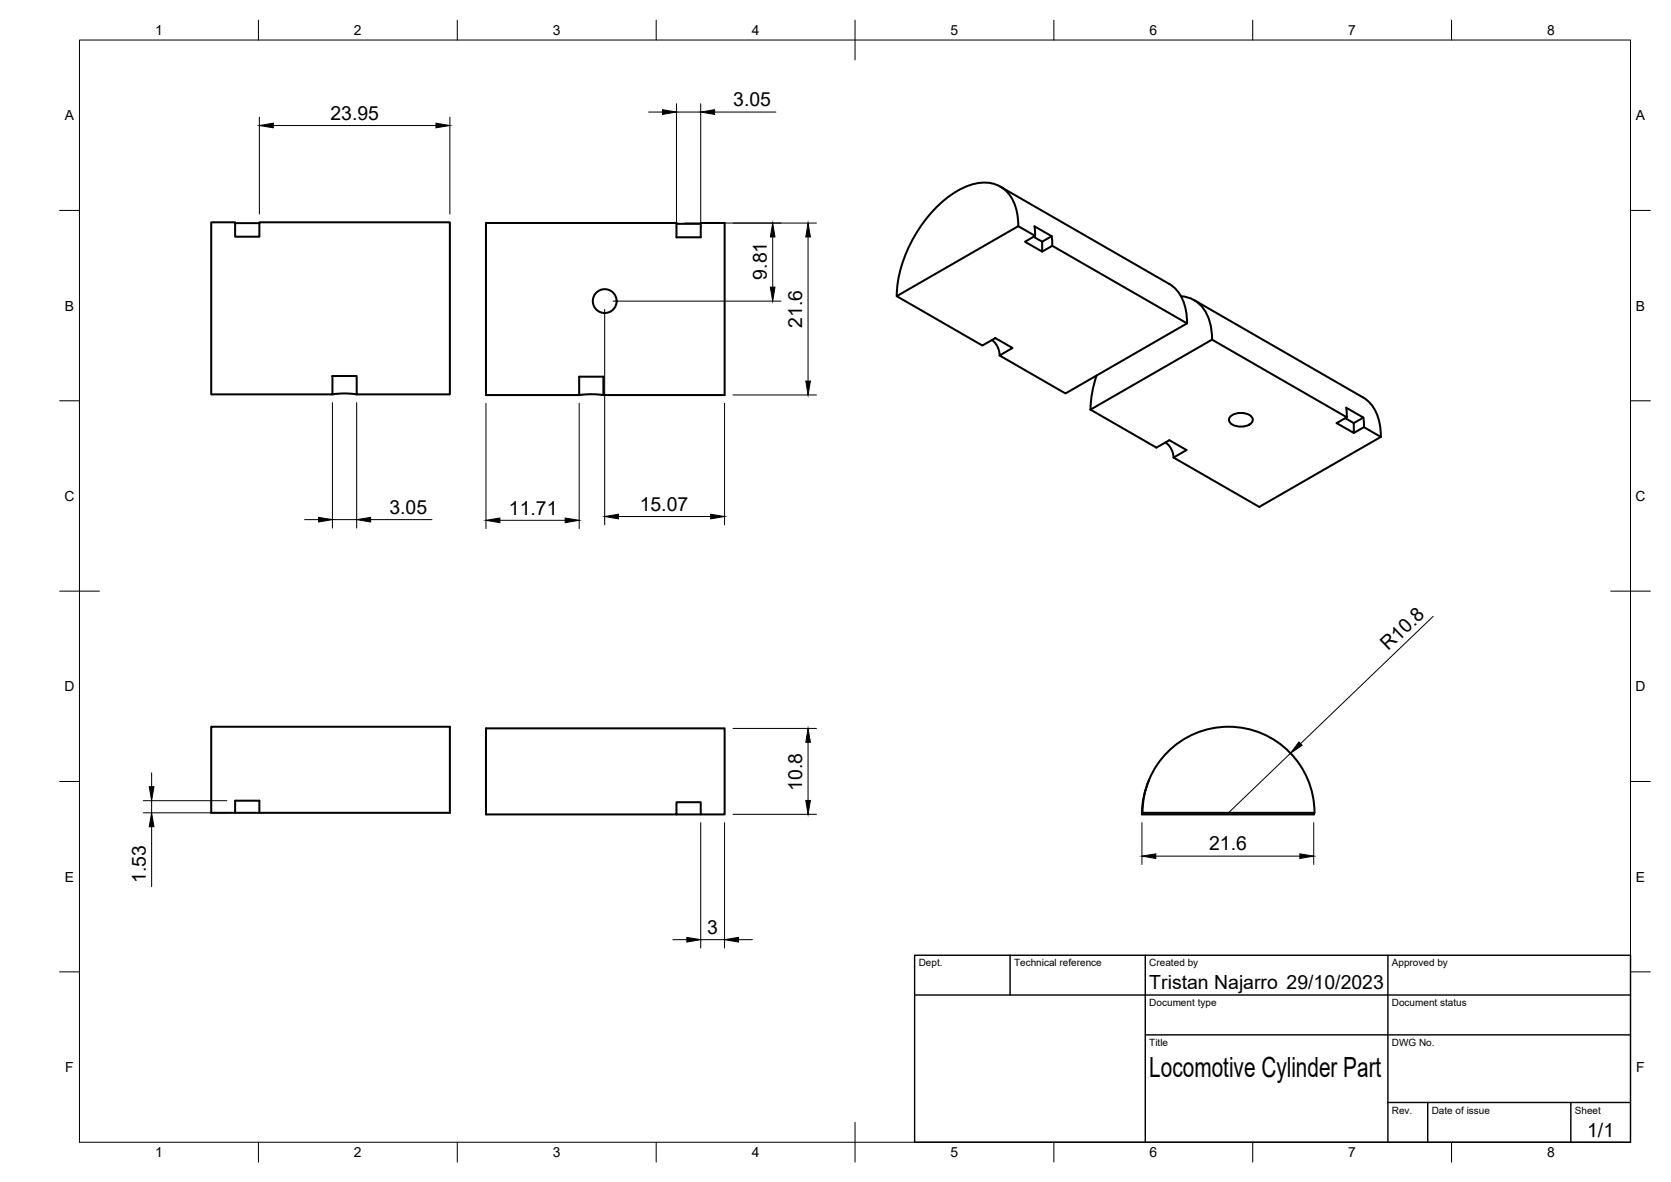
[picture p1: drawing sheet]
<svg xmlns="http://www.w3.org/2000/svg" width="420mm" height="297mm" viewBox="0 0 420 297" stroke-linecap="round" stroke-linejoin="round" font-family="sans-serif">
<!-- layer: Visible -->
<g fill="none" stroke="#000" stroke-width=".51">
<path d="M53.1 55.9h6v3.6h6.1v-3.6h47.9v43.2h-23.4v-4.6h-6.1v4.6h-30.5zM59.1 56.1h6.1M170.1 56.2h6.1M251.5 46.9l42.5 24.4M256 56.8a11.8 11.8 0 0 0-3.5-9.2 9.4 9.4 0 0 0-10.2-.5 31.8 31.8 0 0 0-14.7 17.2 28.1 28.1 0 0 0-2.1 10.1M259.9 59.5l2.1 1.2v2.5M260.3 59.3l-.2-2.4 4.3 2.5M264.4 59.4l-2.4 1.3M264.4 59.3l.2 2.5M225.5 74.4l30.5-17.6 4.3 2.5-2.6 1.5 4.3 2.4 2.6-1.4 33.9 19.5-30.6 17.6-16.6-9.6 3.3-1.9-4.3-2.4-3.3 1.8zM294 71.3a10.2 10.2 0 0 1 4.4 8.7l.1 1.3M296.9 74.4a8.2 8.2 0 0 1 7.4 6.9l.5 4.1"/>
<path d="M300.3 75.4l42.4 24.5a10.2 10.2 0 0 1 4.5 8.6v1.3M83.6 99.1l2.5-.2 3.6 .2M145.6 94.7h6.1v4.6l-2.5-.2-3.6 .2zM145.6 99.3h-23.4v-43.3h47.9v3.6h6.1v-3.6h6v43.3h-30.5M249.4 85.5l.8 .6 .7 1.1 .3 1.1 .1 1M275.7 94.3a27.4 27.4 0 0 0-1.5 8.6M304.8 85.4l-30.6 17.5M304.8 85.4l33.8 19.5M274.2 102.9l16.6 9.6 3.2-1.9 4.3 2.5-3.2 1.9M293 111.2l.9 .7 .6 .9 .6 2.2M309.4 104.6a4.1 4.1 0 0 1 5.5 .5 1.8 1.8 0 0 1-1.9 2l-1.3 .1a2.53 2.53 0 0 1-2.7-1.7zM338.6 104.9l-2.5 1.4 4.3 2.5v-2.5l-2.2-1.2"/>
<path d="M338.7 104.8l-.2-2.3 4.3 2.4-2.4 1.4M342.8 104.9l.2 2.4M342.9 107.3l-2.5 1.5M342.9 107.3l4.3 2.5-30.6 17.6-21.5-12.4M53.1 182.6h60v21.7h-60zM122.2 183h60v21.7h-6v-3.1h-6.1v3.1h-47.9zM289 196a21.6 21.6 0 0 0-1.9 8.7M59.1 204.3v-3.1h6.1v3.1M170.1 204.7h6.1M287.1 204.7h43.2M287.3 204.3h43.2M287.3 204.3a21.6 21.6 0 0 1 21.6-21.7 21.6 21.6 0 0 1 21.6 21.7"/>
<path d="M330.4 204.3v.4"/>
<circle cx="152.1" cy="75.7" r="3"/>
</g>
<!-- layer: BORDER -->
<g fill="none" stroke="#000" stroke-width=".25">
<path d="M20 10.1h390v276.9h-390zM65 5.1v5M115 5.1v5M165 5.1v5M215 5.1v10M265 5.1v5M315 5.1v5M365 5.1v5M15 52.9h5M410 52.9h5M15 100.7h5M410 100.7h5"/>
<path d="M15 148.6h10M405 148.6h10M15 196.4h5M410 196.4h5M15 244.2h5M410 244.2h5M65 287v5M115 287v5M165 287v5M215 282.1v9.9M265 287v5M315 287v5"/>
<path d="M365 287v5"/>
</g>
<!-- layer: TITLEBLOCK -->
<path d="M230 240.1h180v46.9h-180zM230 250h180M254 240.1v9.9M288 240.1v46.9M349 240.1v46.9M288 260.1h122M349 277.1h61M359 277.1v9.9M395 277.1v9.9" fill="none" stroke="#000" stroke-width=".36"/>
<!-- layer: FD_Dimensions -->
<g fill="none" stroke="#000" stroke-width=".25">
<path d="M65.2 29.4v24.4M68.7 31.5h40.9M113.1 29.4v24.4M163.1 28.2h3.5M170.1 26.1v31.5M170.1 28.2h6.1M176.2 26.1v31.5M179.7 28.2h15.4M172.2 56.1h33.1M194.3 59.5v12.7M203.2 59.5v36.3M152 77.8v54.1"/>
<path d="M154.1 75.7h42.3M184.3 99.3h21M83.6 101.2v31.5M89.7 101.2v31.5M122.2 101.4v31.4M145.6 101.4v31.4M182.2 101.4v30.5M76.6 130.6h3.5M83.6 130.6h6.1M93.2 130.6h15.4M125.7 130.8h16.4M155.5 129.8h23.2"/>
<path d="M360.4 154.9l-33.4 32M38.1 194.2v3.5M184.3 183.1h21M203.2 186.5v14.7M324.5 189.3l-15.6 15M36 201.2h21M36 204.3h21M38.1 201.2v3.1M38.1 207.8v15M176.2 206.7v31.6M182.2 206.7v31.6M184.3 204.6h21"/>
<path d="M287.1 206.7v10.5M290.6 215.1h36.2M330.3 206.7v10.5M169.2 236.1h3.5M176.2 236.1h6M185.7 236.1h3.5"/>
</g>
<g fill="#000" stroke="#000" stroke-width=".25">
<path d="M65.2 31.5l3.5-.5v1.1zM109.6 31l3.5 .5-3.5 .6zM166.6 27.6l3.5 .6-3.5 .6zM176.2 28.2l3.5-.6v1.2zM194.3 56.1l.6 3.4h-1.2zM203.2 56.1l.6 3.4h-1.2zM193.7 72.2h1.2l-.6 3.5zM202.6 95.8h1.2l-.6 3.5zM80.1 130l3.5 .6-3.5 .6zM89.7 130.6l3.5-.6v1.2zM122.2 130.8l3.5-.6v1.1zM142.1 130.2l3.5 .6-3.5 .5z"/>
<path d="M152 129.8l3.5-.6v1.2zM178.7 129.2l3.5 .6-3.5 .6zM37.5 197.7h1.2l-.6 3.5zM203.2 183.1l.6 3.4h-1.2zM326.6 186.5l.8 .8-2.9 2zM38.1 204.3l.6 3.5h-1.2zM202.6 201.2h1.2l-.6 3.4zM287.1 215.1l3.5-.5v1.1zM326.8 214.6l3.5 .5-3.5 .6zM172.7 235.6l3.5 .5-3.5 .6zM182.2 236.1l3.5-.5v1.1z"/>
</g>
<text font-size="7" x="289" y="270.6">Locomotive Cylinder Part</text>
<g font-size="4.9">
<text x="184.4" y="26.7">3.05</text>
<text x="83.1" y="30.1">23.95</text>
<text x="192.8" y="70.3" transform="rotate(-90 192.8 70.3)">9.81</text>
<text x="201.7" y="82.4" transform="rotate(-90 201.7 82.4)">21.6</text>
<text x="97.9" y="129.1">3.05</text>
<text x="128" y="129.4">11.71</text>
<text x="160.8" y="128.3">15.07</text>
<text x="349.1" y="163.7" transform="rotate(-44 349.1 163.7)">R10.8</text>
<text x="201.7" y="198.8" transform="rotate(-90 201.7 198.8)">10.8</text>
<text x="304" y="213.7">21.6</text>
<text x="36.7" y="222" transform="rotate(-90 36.7 222)">1.53</text>
<text x="177.8" y="234.7">3</text>
<text x="289" y="248.5">Tristan Najarro 29/10/2023</text>
<text x="399.1" y="285.7">1/1</text>
</g>
<g font-size="3.5">
<text x="39" y="8.8">1</text>
<text x="89" y="8.8">2</text>
<text x="139" y="8.8">3</text>
<text x="189" y="8.8">4</text>
<text x="239" y="8.8">5</text>
<text x="289" y="8.8">6</text>
<text x="339" y="8.8">7</text>
<text x="389" y="8.8">8</text>
<text x="16.3" y="30.2">A</text>
<text x="411.3" y="30.2">A</text>
<text x="16.3" y="78">B</text>
<text x="411.3" y="78">B</text>
<text x="16.2" y="125.9">C</text>
<text x="411.2" y="125.9">C</text>
<text x="16.2" y="173.7">D</text>
<text x="411.2" y="173.7">D</text>
<text x="16.3" y="221.6">E</text>
<text x="411.3" y="221.6">E</text>
<text x="16.4" y="269.4">F</text>
<text x="411.4" y="269.4">F</text>
<text x="39" y="290.8">1</text>
<text x="89" y="290.8">2</text>
<text x="139" y="290.8">3</text>
<text x="189" y="290.8">4</text>
<text x="239" y="290.8">5</text>
<text x="289" y="290.8">6</text>
<text x="339" y="290.8">7</text>
<text x="389" y="290.8">8</text>
</g>
<g font-size="2.5">
<text x="231" y="242.9">Dept.</text>
<text x="255" y="242.9">Technical reference</text>
<text x="289" y="242.9">Created by</text>
<text x="350" y="242.9">Approved by</text>
<text x="289" y="252.8">Document type</text>
<text x="350" y="252.8">Document status</text>
<text x="289" y="262.9">Title</text>
<text x="350" y="262.9">DWG No.</text>
<text x="350" y="279.9">Rev.</text>
<text x="360" y="279.9">Date of issue</text>
<text x="396" y="279.9">Sheet</text>
</g>
</svg>
